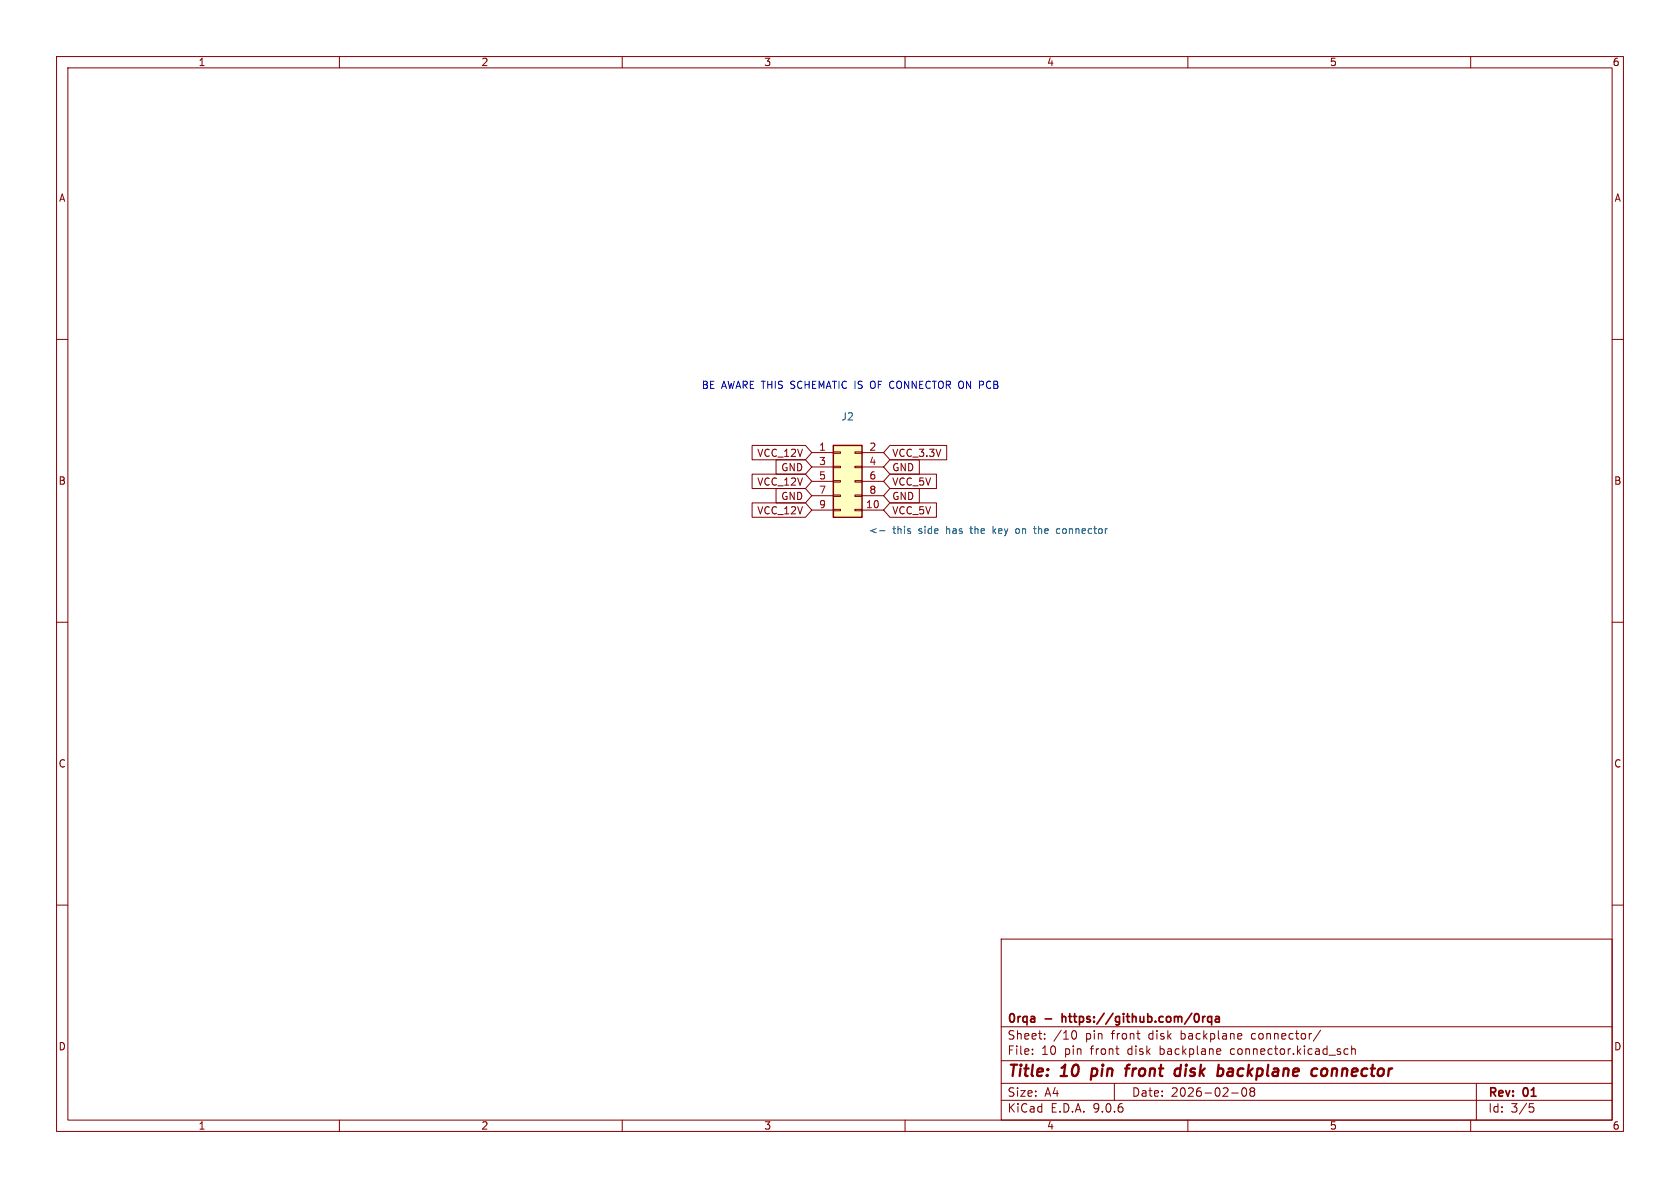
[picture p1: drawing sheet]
<svg xmlns="http://www.w3.org/2000/svg" width="297mm" height="210mm" viewBox="0 0 297 210" stroke-linecap="round" stroke-linejoin="round" font-family="sans-serif">
<g fill="none" stroke="#840000" stroke-width=".18">
<path d="M10 10h277v190h-277zM12 12h273v186h-273zM60 10v2M110 10v2M160 10v2M210 10v2M260 10v2M10 60h2M285 60h2M10 110h2M285 110h2M10 160h2"/>
<path d="M177 166h108v32h-108zM285 160h2M60 198v2M110 198v2M160 198v2M177 194.5h108M177 191.5h108M177 187.5h108M177 181.5h108M182.5 186.3v.1M182.5 185.5v.1M184.7 183.6v.1"/>
<path d="M184.7 182.8v.1M190.2 182.3a.81 .81 0 0 1-.4 1.4l-.1-.1M197 191.5v3M210 198v2M215.3 185.4l.4 .1 .1 .3-.7 .1M215.7 186.3l-.4 .1M217.7 193.2h1.2M219 182.7l.5 .1v.3l-.7 .1M219.5 183.6l-.5 .1M219.7 192.4a.81 .81 0 0 0 .3 1.4l.2-.1 .2-.5-.2-.8M221 192.4v.3l.2 .2M221.2 192.9l-.2 .3v.5l.2 .1 .5-.1 .1-.2-.1-.4-.2-.2"/>
<path d="M221.2 192.9h.3M221.7 192.4l.1 .3-.3 .2M233.5 182.1l-1.3 2M237.7 186.3l.2 .1 .4-.1M238.3 185.5l-.4-.1-.2 .1M239 185.5l.2-.1 .3 .1 .1 .9M239 184.9v1.5M260 198v2M261 191.5v6.5M270.4 195.1h.7M270.5 195.7h.4l.3 .3-.2 .5-.5 .1"/>
</g>
<path d="M193.1 188.9l-.3 2M198.9 188.9h.8M199.7 188.2l-.4 .1-.1 .2-.2 1.7M208.1 188.9l.6 .1M208.6 190.1l-.6 .1M208.8 188.2l-.3 2M217 189.9l.2 .3h.5M217.8 188.9l-.6 .1M217.8 189.4h-.5l-.3 .3M233.7 189.1a.52 .52 0 0 1 .6-.2 .52 .52 0 0 1 .4 .4l-.1 .5a.55 .55 0 0 1-.5 .4 .55 .55 0 0 1-.6-.4z" fill="none" stroke="#840000" stroke-width=".4"/>
<path d="M187.8 179.2v1.5M187.8 179.8h.1M212.6 179.7v1M213.1 179.7l-.3 .1-.2 .2M214.2 179.8l-.4-.1-.3 .3v.4l.1 .2h.6M214.2 179.7v1.5M214.9 179.8h.6l.1 .9M215.6 180l-.5 .1a.29 .29 0 0 0-.3 .3 .29 .29 0 0 0 .3 .3l.5-.1" fill="none" stroke="#840000" stroke-width=".3"/>
<path d="M147.3 78.7h5.1v12.7h-5.1z" fill="#ffffc2"/>
<path d="M147.3 78.7h5.1v12.7h-5.1z" fill="none" stroke="#840000" stroke-width=".25"/>
<g fill="none" stroke="#840000" stroke-width=".18">
<path d="M133 78.7h9.4l1.1 1.3-1.1 1.3h-9.4zM147.3 79.9h1.3v.2h-1.3zM151.1 79.9h1.3v.2h-1.3zM157.3 78.7h10.1v2.6h-10.1l-1.1-1.3zM133 83.8h9.4l1.1 1.3-1.1 1.3h-9.4zM133 88.9h9.4l1.1 1.3-1.1 1.2h-9.4zM137.2 86.4h5.2l1.1 1.2-1.1 1.3h-5.2zM137.2 81.3h5.2l1.1 1.3-1.1 1.2h-5.2zM143.5 80h3.8M143.5 82.6h3.8M143.5 85.1h3.8M143.5 87.6h3.8"/>
<path d="M143.5 90.2h3.8M147.3 82.4h1.3v.3h-1.3zM147.3 85h1.3v.2h-1.3zM147.3 87.5h1.3v.3h-1.3zM147.3 90h1.3v.3h-1.3zM151.1 82.4h1.3v.3h-1.3zM151.1 85h1.3v.2h-1.3zM151.1 87.5h1.3v.3h-1.3zM151.1 90h1.3v.3h-1.3zM152.4 80h3.8M152.4 82.6h3.8M152.4 85.1h3.8"/>
<path d="M152.4 87.6h3.8M152.4 90.2h3.8M157.3 83.8h8.2v2.6h-8.2l-1.1-1.3zM157.3 81.3h5.2v2.5h-5.2l-1.1-1.2zM157.3 86.4h5.2v2.5h-5.2l-1.1-1.3zM157.3 88.9h8.2v2.5h-8.2l-1.1-1.2z"/>
</g>
<path d="M155.5 93.8h1M175.6 93v1.3M176.1 93.5l-.5 .4M180 93.5h-.3l-.1 .2v.5l.4 .1M182.7 93.5h.5M182.9 94.1l.3 .2M186.9 93.5h.5M186.9 94.2h.5" fill="none" stroke="#006464" stroke-width=".18"/>
<path d="M154.1 67.4a.9 .9 0 0 0 0 1.2" fill="none" stroke="#0000c2" stroke-width=".18"/>
<g font-size="2.8" fill="#840000">
<text x="178" y="190.9">Title:</text>
<text x="187.7" y="190.9">10</text>
<text x="193.8" y="190.9">pin</text>
<text x="200.7" y="190.9">front</text>
<text x="210.2" y="190.9">disk</text>
<text x="218.5" y="190.9">backplane</text>
<text x="235.9" y="190.9">connector</text>
</g>
<g font-size="2.1" fill="#840000">
<text x="178" y="184">Sheet:</text>
<text x="178" y="181.2">0rqa</text>
<text x="184.8" y="181.2">-</text>
<text x="186.2" y="184">/10</text>
<text x="188.4" y="181.2">https://github.com/0rqa</text>
<text x="192" y="184">pin</text>
<text x="196.7" y="184">front</text>
<text x="203.3" y="184">disk</text>
<text x="209.1" y="184">backplane</text>
<text x="221.8" y="184">connector/</text>
<text x="178" y="186.7">File:</text>
<text x="184.1" y="186.7">10</text>
<text x="188.2" y="186.7">pin</text>
<text x="193" y="186.7">front</text>
<text x="199.6" y="186.7">disk</text>
<text x="205.4" y="186.7">backplane</text>
<text x="218.1" y="186.7">connector.kicad_sch</text>
<text x="178" y="196.9">KiCad</text>
<text x="178" y="194.1">Size:</text>
<text x="184.7" y="194.1">A4</text>
<text x="185.7" y="196.9">E.D.A.</text>
<text x="193.3" y="196.9">9.0.6</text>
<text x="200" y="194.1">Date:</text>
<text x="207" y="194.1">2026-02-08</text>
<text x="263" y="194.3">Rev:</text>
<text x="263" y="196.9">Id:</text>
<text x="267.1" y="196.9">3/5</text>
<text x="269.4" y="194.3">01</text>
</g>
<g font-size="1.8" fill="#840000">
<text x="35" y="11.9">1</text>
<text x="85" y="11.9">2</text>
<text x="135" y="11.9">3</text>
<text x="185" y="11.9">4</text>
<text x="235" y="11.9">5</text>
<text x="285" y="11.9">6</text>
<text x="10.3" y="35.9">A</text>
<text x="285.3" y="35.9">A</text>
<text x="133.8" y="81">VCC_12V</text>
<text x="138" y="83.5">GND</text>
<text x="157.6" y="83.5">GND</text>
<text x="157.6" y="81">VCC_3.3V</text>
<text x="10.3" y="85.9">B</text>
<text x="133.8" y="86">VCC_12V</text>
<text x="138" y="88.6">GND</text>
<text x="157.6" y="86">VCC_5V</text>
<text x="157.6" y="88.6">GND</text>
<text x="285.3" y="85.9">B</text>
<text x="133.8" y="91.1">VCC_12V</text>
<text x="157.6" y="91.1">VCC_5V</text>
<text x="10.3" y="135.9">C</text>
<text x="285.3" y="135.9">C</text>
<text x="10.3" y="185.9">D</text>
<text x="285.3" y="185.9">D</text>
<text x="35" y="199.9">1</text>
<text x="85" y="199.9">2</text>
<text x="135" y="199.9">3</text>
<text x="185" y="199.9">4</text>
<text x="235" y="199.9">5</text>
<text x="285" y="199.9">6</text>
</g>
<g font-size="1.8" fill="#0000c2">
<text x="124" y="68.9">BE AWARE THIS</text>
<text x="140.1" y="68.9">SCHEMATIC IS</text>
<text x="154.5" y="68.9">OF CONNECTOR ON PCB</text>
</g>
<g font-size="1.8" fill="#006464">
<text x="148.7" y="74.5">J2</text>
<text x="153.5" y="94.6">&lt;-</text>
<text x="157.8" y="94.6">this</text>
<text x="162.5" y="94.6">side</text>
<text x="167.5" y="94.6">has</text>
<text x="172" y="94.6">the</text>
<text x="176.2" y="94.6">key</text>
<text x="180.4" y="94.6">on</text>
<text x="183.9" y="94.6">the</text>
<text x="188" y="94.6">connector</text>
</g>
<g font-size="1.8" fill="#a90000">
<text x="144.7" y="79.8">1</text>
<text x="144.7" y="82.3">3</text>
<text x="153.6" y="79.8">2</text>
<text x="153.6" y="82.3">4</text>
<text x="144.7" y="84.8">5</text>
<text x="144.7" y="87.4">7</text>
<text x="144.7" y="89.9">9</text>
<text x="153" y="89.9">10</text>
<text x="153.6" y="84.8">6</text>
<text x="153.6" y="87.4">8</text>
</g>
</svg>
